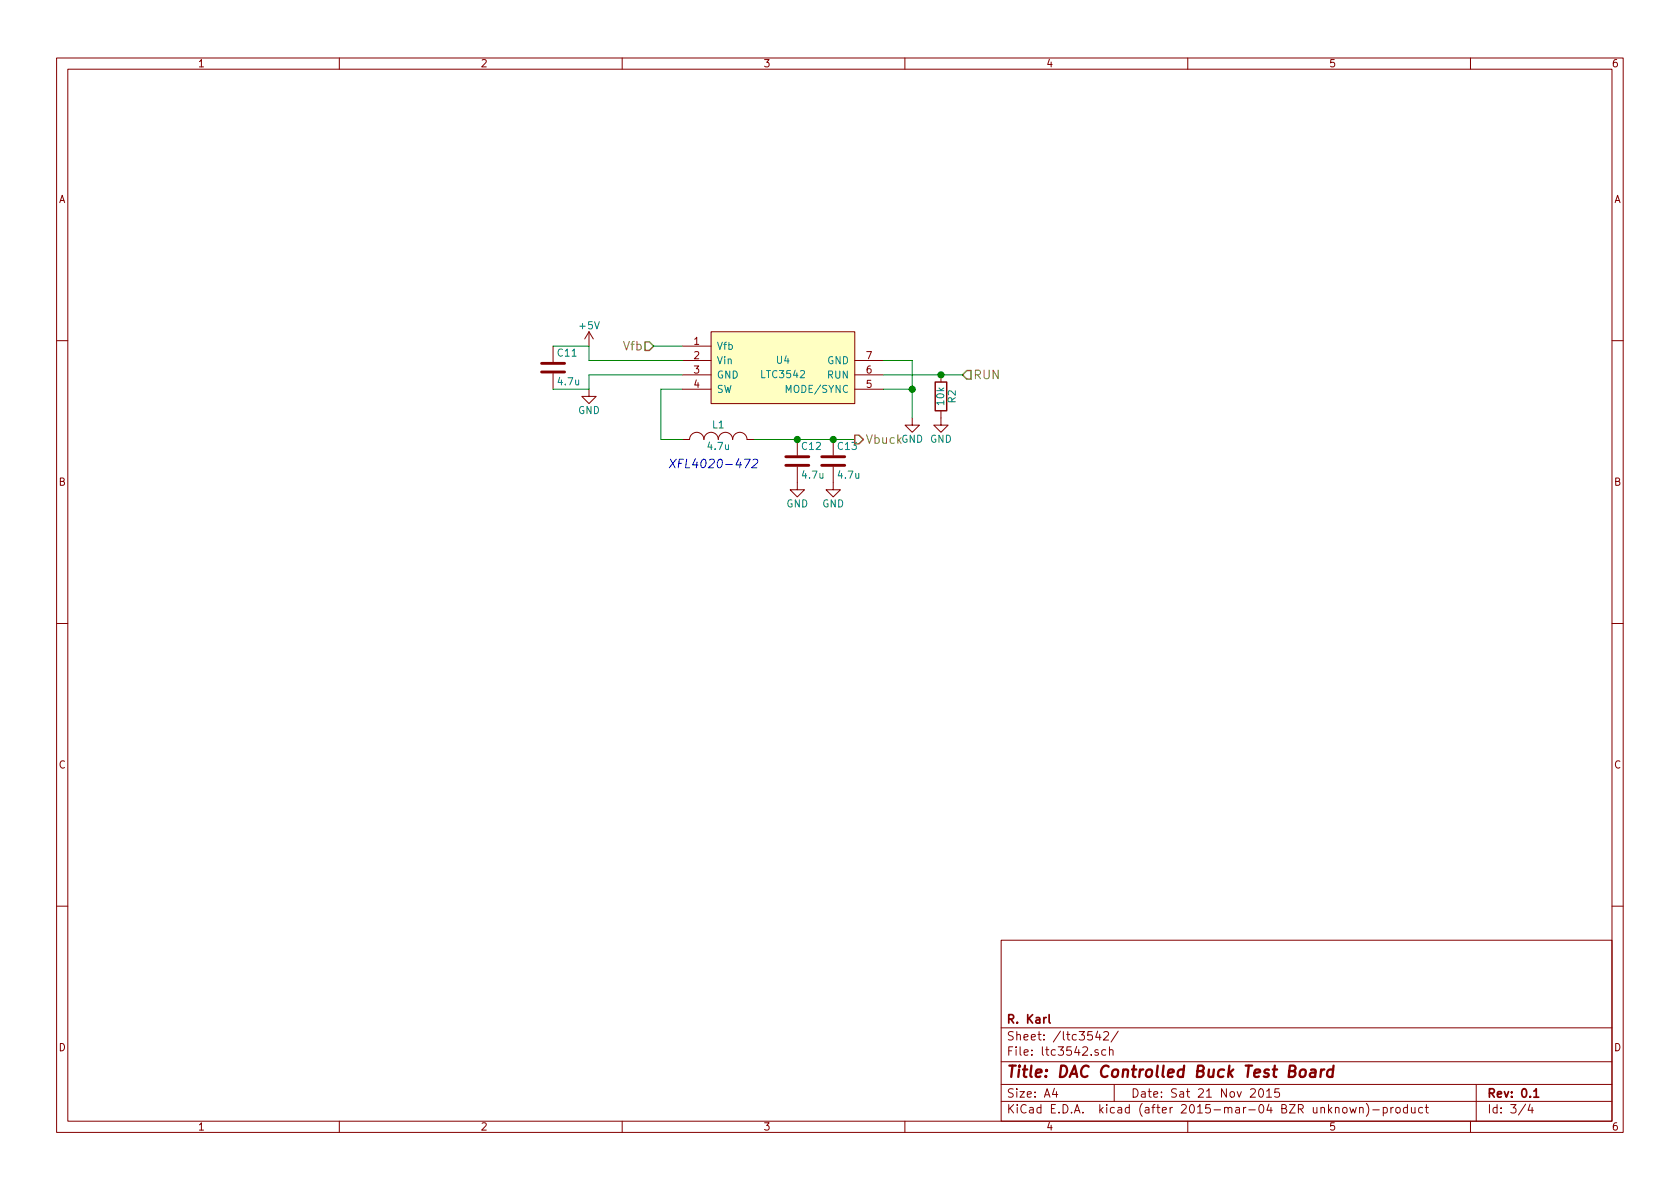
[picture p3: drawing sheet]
EESchema Schematic File Version 2
LIBS:power
LIBS:device
LIBS:transistors
LIBS:conn
LIBS:linear
LIBS:regul
LIBS:74xx
LIBS:cmos4000
LIBS:adc-dac
LIBS:memory
LIBS:xilinx
LIBS:special
LIBS:microcontrollers
LIBS:dsp
LIBS:microchip
LIBS:analog_switches
LIBS:motorola
LIBS:texas
LIBS:intel
LIBS:audio
LIBS:interface
LIBS:digital-audio
LIBS:philips
LIBS:display
LIBS:cypress
LIBS:siliconi
LIBS:opto
LIBS:atmel
LIBS:contrib
LIBS:valves
LIBS:bce
LIBS:stm32
LIBS:digital-buck-cache
EELAYER 25 0
EELAYER END
$Descr A4 11693 8268
encoding utf-8
Sheet 3 4
Title "DAC Controlled Buck Test Board"
Date "Sat 21 Nov 2015"
Rev "0.1"
Comp "R. Karl"
Comment1 ""
Comment2 ""
Comment3 ""
Comment4 ""
$EndDescr
$Comp
L LTC3542 U4
U 1 1
P 5450 2550
F 0 "U4" H 5450 2600 50  0000 C CNN
F 1 "LTC3542" H 5450 2500 50  0000 C CNN
F 2 "Housings_DFN_QFN:DFN-6-1EP_2x2mm_Pitch0.5mm" H 5450 2550 60  0001 C CNN
F 3 "" H 5450 2550 60  0000 C CNN
	1    5450 2550
	1    0    0    -1  
$EndComp
Text HLabel 4550 2400 0    60   Input ~ 0
Vfb
Wire Wire Line
	4550 2400 4750 2400
$Comp
L +5V #PWR025
U 1 1
P 4100 2400
F 0 "#PWR025" H 4100 2250 50  0001 C CNN
F 1 "+5V" H 4100 2540 50  0000 C CNN
F 2 "" H 4100 2400 60  0000 C CNN
F 3 "" H 4100 2400 60  0000 C CNN
	1    4100 2400
	1    0    0    -1  
$EndComp
Wire Wire Line
	4100 2500 4750 2500
$Comp
L GND #PWR026
U 1 1
P 4100 2700
F 0 "#PWR026" H 4100 2450 50  0001 C CNN
F 1 "GND" H 4100 2550 50  0000 C CNN
F 2 "" H 4100 2700 60  0000 C CNN
F 3 "" H 4100 2700 60  0000 C CNN
	1    4100 2700
	1    0    0    -1  
$EndComp
Wire Wire Line
	4100 2600 4750 2600
Wire Wire Line
	4100 2600 4100 2700
Wire Wire Line
	4100 2400 4100 2500
$Comp
L C C11
U 1 1
P 3850 2550
F 0 "C11" H 3875 2650 50  0000 L CNN
F 1 "4.7u" H 3875 2450 50  0000 L CNN
F 2 "Capacitors_SMD:C_0603" H 3888 2400 30  0001 C CNN
F 3 "" H 3850 2550 60  0000 C CNN
	1    3850 2550
	1    0    0    -1  
$EndComp
Wire Wire Line
	4100 2700 3850 2700
Wire Wire Line
	3850 2400 4100 2400
$Comp
L INDUCTOR_SMALL L1
U 1 1
P 5000 3050
F 0 "L1" H 5000 3150 50  0000 C CNN
F 1 "4.7u" H 5000 3000 50  0000 C CNN
F 2 "kicad:XFL4020" H 5000 3050 60  0001 C CNN
F 3 "" H 5000 3050 60  0000 C CNN
	1    5000 3050
	1    0    0    -1  
$EndComp
Wire Wire Line
	4750 2700 4600 2700
Wire Wire Line
	4600 2700 4600 3050
Wire Wire Line
	4600 3050 4750 3050
Text Notes 4650 3250 0    60   Italic 0
XFL4020-472
$Comp
L C C12
U 1 1
P 5550 3200
F 0 "C12" H 5575 3300 50  0000 L CNN
F 1 "4.7u" H 5575 3100 50  0000 L CNN
F 2 "Capacitors_SMD:C_0603" H 5588 3050 30  0001 C CNN
F 3 "" H 5550 3200 60  0000 C CNN
	1    5550 3200
	1    0    0    -1  
$EndComp
$Comp
L C C13
U 1 1
P 5800 3200
F 0 "C13" H 5825 3300 50  0000 L CNN
F 1 "4.7u" H 5825 3100 50  0000 L CNN
F 2 "Capacitors_SMD:C_0603" H 5838 3050 30  0001 C CNN
F 3 "" H 5800 3200 60  0000 C CNN
	1    5800 3200
	1    0    0    -1  
$EndComp
Wire Wire Line
	5250 3050 5950 3050
Connection ~ 5550 3050
$Comp
L GND #PWR027
U 1 1
P 5550 3350
F 0 "#PWR027" H 5550 3100 50  0001 C CNN
F 1 "GND" H 5550 3200 50  0000 C CNN
F 2 "" H 5550 3350 60  0000 C CNN
F 3 "" H 5550 3350 60  0000 C CNN
	1    5550 3350
	1    0    0    -1  
$EndComp
$Comp
L GND #PWR028
U 1 1
P 5800 3350
F 0 "#PWR028" H 5800 3100 50  0001 C CNN
F 1 "GND" H 5800 3200 50  0000 C CNN
F 2 "" H 5800 3350 60  0000 C CNN
F 3 "" H 5800 3350 60  0000 C CNN
	1    5800 3350
	1    0    0    -1  
$EndComp
$Comp
L GND #PWR029
U 1 1
P 6350 2900
F 0 "#PWR029" H 6350 2650 50  0001 C CNN
F 1 "GND" H 6350 2750 50  0000 C CNN
F 2 "" H 6350 2900 60  0000 C CNN
F 3 "" H 6350 2900 60  0000 C CNN
	1    6350 2900
	1    0    0    -1  
$EndComp
Wire Wire Line
	6150 2700 6350 2700
Wire Wire Line
	6350 2500 6350 2900
Wire Wire Line
	6150 2500 6350 2500
Connection ~ 6350 2700
Text HLabel 6700 2600 2    60   Input ~ 0
RUN
$Comp
L R R2
U 1 1
P 6550 2750
F 0 "R2" V 6630 2750 50  0000 C CNN
F 1 "10k" V 6550 2750 50  0000 C CNN
F 2 "Resistors_SMD:R_0402" V 6480 2750 30  0001 C CNN
F 3 "" H 6550 2750 30  0000 C CNN
	1    6550 2750
	1    0    0    -1  
$EndComp
Wire Wire Line
	6150 2600 6700 2600
Connection ~ 6550 2600
$Comp
L GND #PWR030
U 1 1
P 6550 2900
F 0 "#PWR030" H 6550 2650 50  0001 C CNN
F 1 "GND" H 6550 2750 50  0000 C CNN
F 2 "" H 6550 2900 60  0000 C CNN
F 3 "" H 6550 2900 60  0000 C CNN
	1    6550 2900
	1    0    0    -1  
$EndComp
Text HLabel 5950 3050 2    60   Output ~ 0
Vbuck
Connection ~ 5800 3050
$EndSCHEMATC
